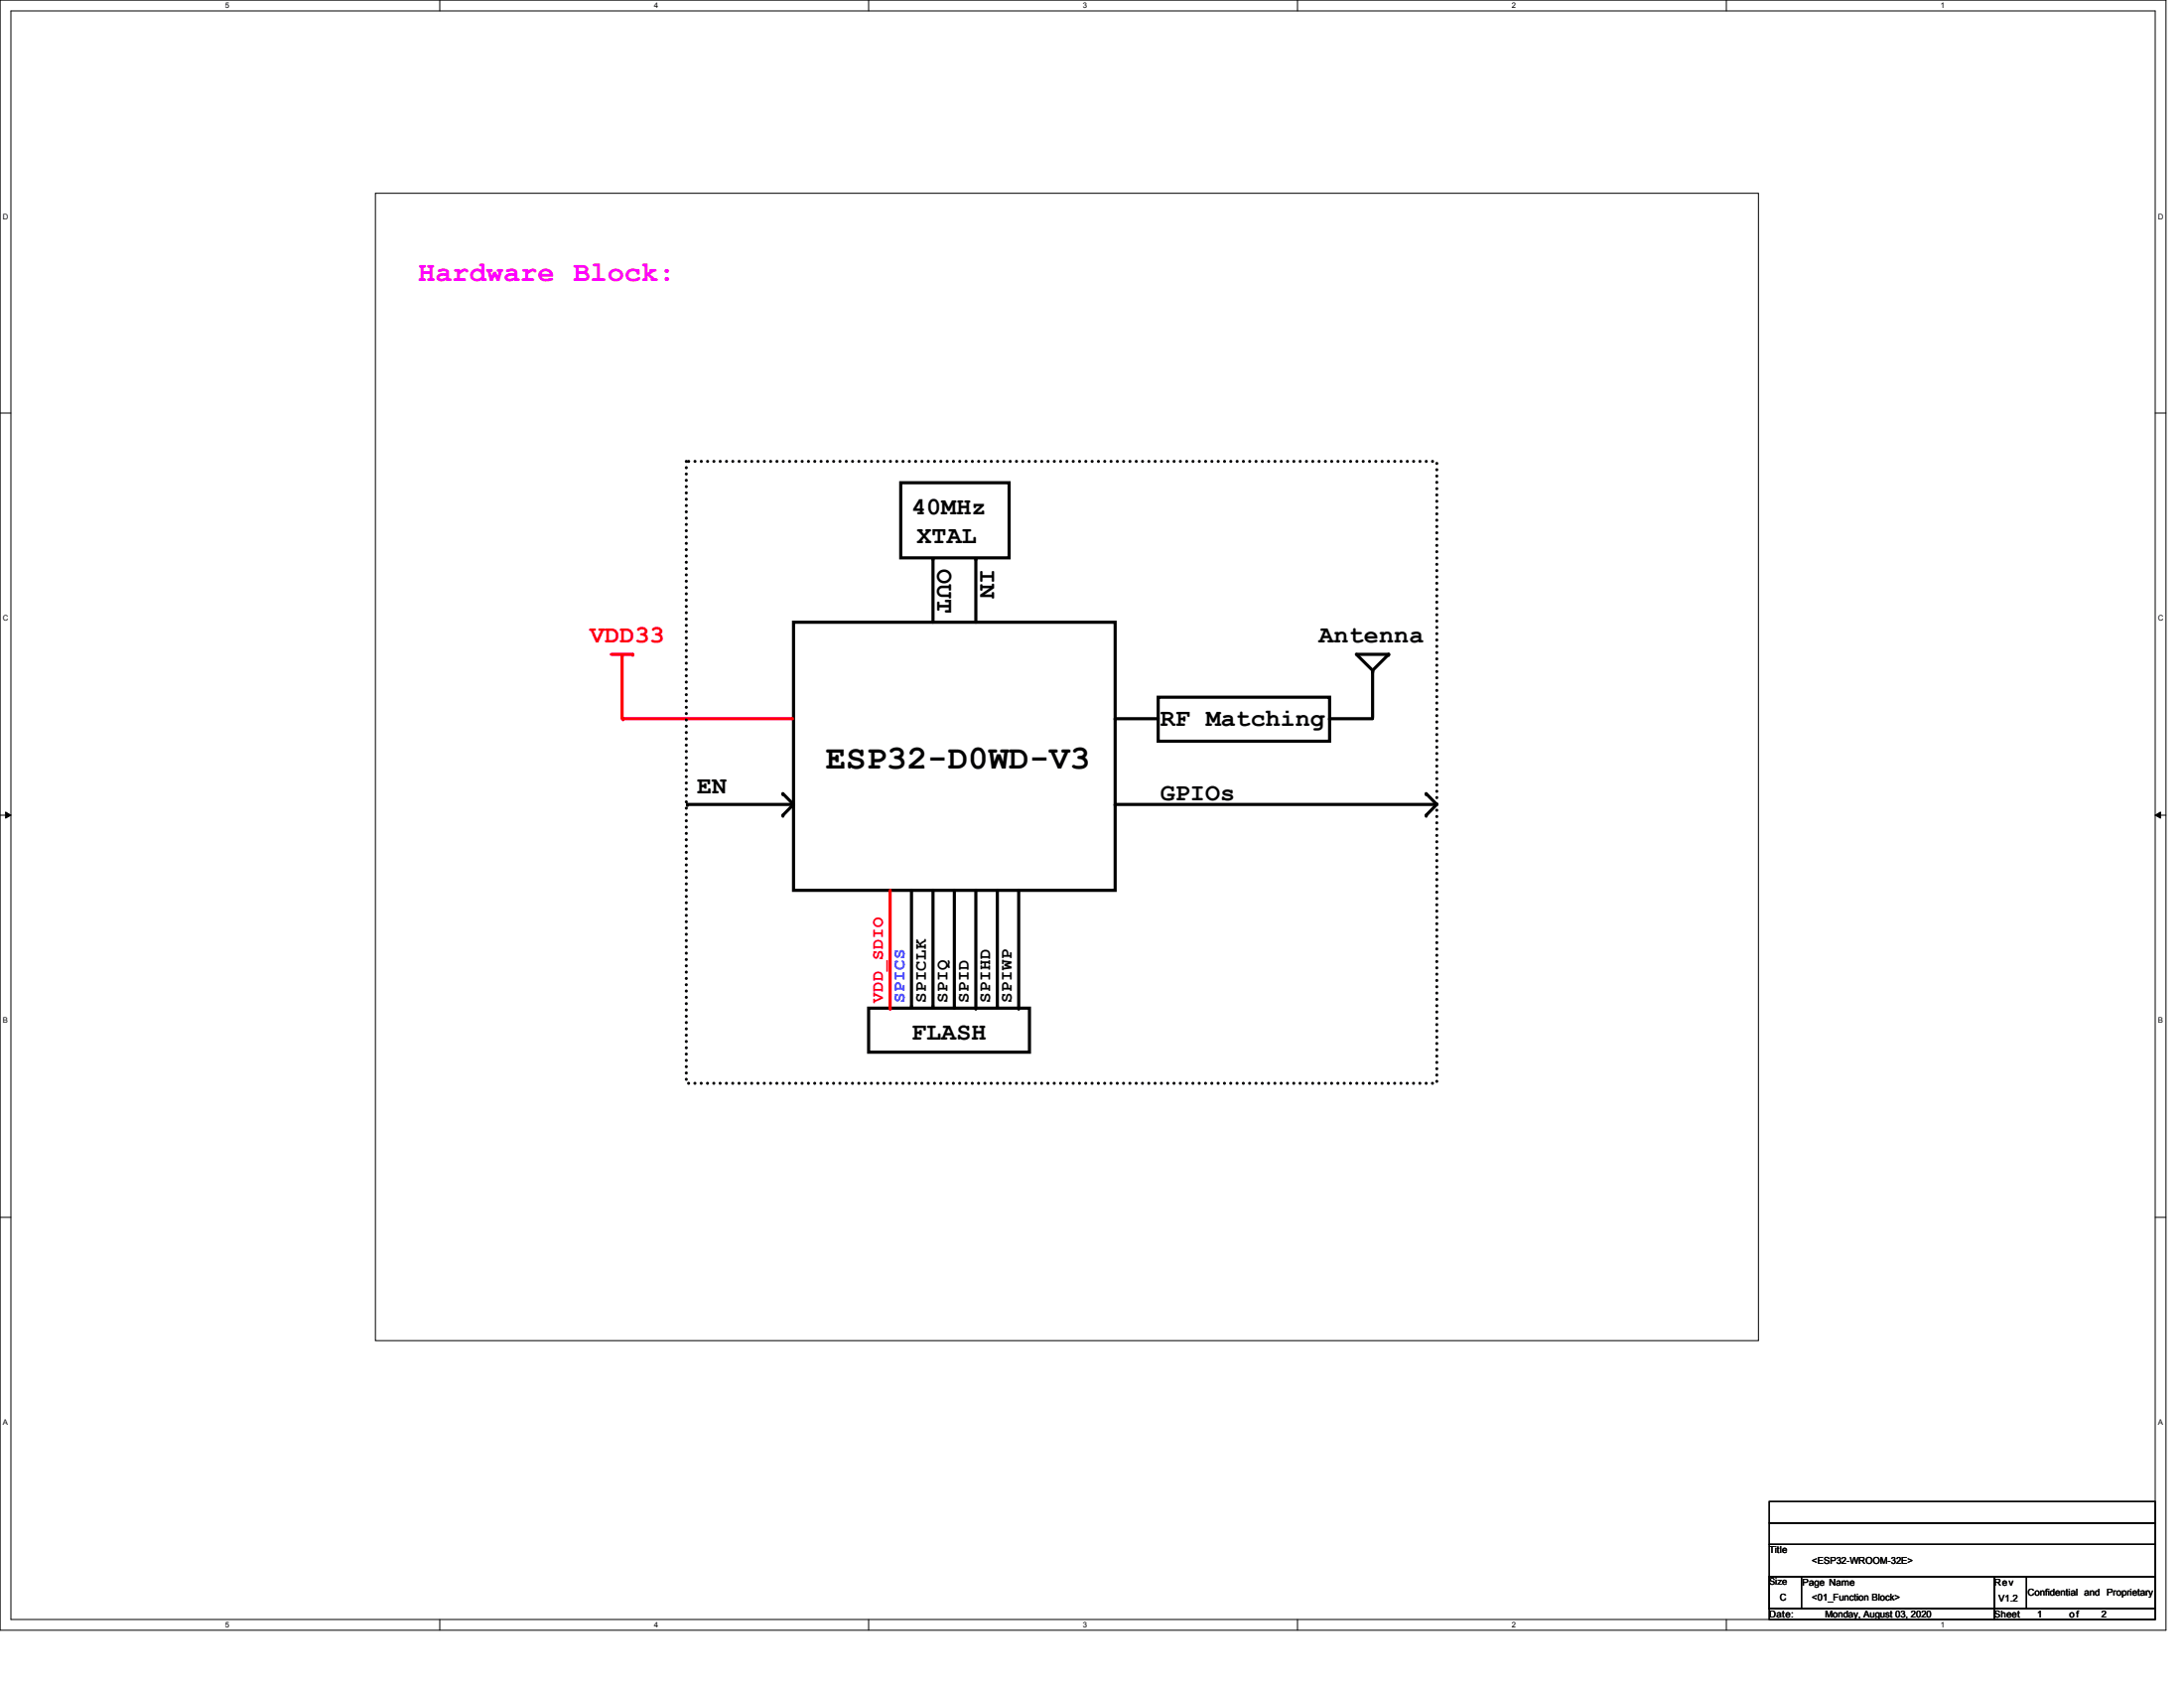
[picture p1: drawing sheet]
<svg xmlns="http://www.w3.org/2000/svg" width="559mm" height="432mm" viewBox="0 0 559 432" stroke-linecap="round" stroke-linejoin="round" font-family="sans-serif">
<path d="M0 0h554.2v417h-554.2zM2.8 2.8h548.6v411.5h-548.6z" fill="none" stroke="#000" stroke-width=".25"/>
<g fill="#fff">
<path d="M57.7 .3h1.1v2.2h-1.1z"/>
<path d="M57.7 414.6h1.1v2.2h-1.1z"/>
</g>
<path d="M112.5 0v2.8M112.5 414.3v2.7" fill="none" stroke="#000" stroke-width=".25"/>
<g fill="#fff">
<path d="M167.4 .3h1.1v2.2h-1.1z"/>
<path d="M167.4 414.6h1.1v2.2h-1.1z"/>
</g>
<path d="M222.2 0v2.8M222.2 414.3v2.7" fill="none" stroke="#000" stroke-width=".25"/>
<g fill="#fff">
<path d="M277.1 .3h1.1v2.2h-1.1z"/>
<path d="M277.1 414.6h1.1v2.2h-1.1z"/>
</g>
<path d="M332 0v2.8M332 414.3v2.7" fill="none" stroke="#000" stroke-width=".25"/>
<g fill="#fff">
<path d="M386.8 .3h1.1v2.2h-1.1z"/>
<path d="M386.8 414.6h1.1v2.2h-1.1z"/>
</g>
<path d="M441.7 0v2.8M441.7 414.3v2.7" fill="none" stroke="#000" stroke-width=".25"/>
<g fill="#fff">
<path d="M496.6 .3h1.1v2.2h-1.1z"/>
<path d="M496.6 414.6h1.1v2.2h-1.1z"/>
<path d="M.8 54.2h1.4v2.2h-1.4z"/>
<path d="M552.2 54.2h1.4v2.2h-1.4z"/>
<path d="M.8 157.1h1.4v2.2h-1.4z"/>
<path d="M552.2 157.1h1.4v2.2h-1.4z"/>
</g>
<path d="M0 105.7h2.8M551.4 105.7h2.8" fill="none" stroke="#000" stroke-width=".25"/>
<g fill="#fff">
<path d="M.8 260h1.3v2.2h-1.3z"/>
<path d="M552.2 260h1.3v2.2h-1.3z"/>
</g>
<path d="M0 208.5h2.8M1.4 207.7l1.4 .8-1.4 .8zM551.4 208.5l1.4-.8v1.6zM551.4 208.5h2.8" fill="none" stroke="#000" stroke-width=".25"/>
<path d="M1.4 207.7l1.4 .8-1.4 .8zM551.4 208.5l1.4-.8v1.6z" fill="#000"/>
<g fill="#fff">
<path d="M.8 362.8h1.3v2.2h-1.3z"/>
<path d="M552.2 362.8h1.3v2.2h-1.3z"/>
</g>
<path d="M96.1 49.4h353.8v293.5h-353.8zM0 311.4h2.8M551.4 311.4h2.8" fill="none" stroke="#000" stroke-width=".25"/>
<path d="M203 159.2h82.3v68.6h-82.3zM296.3 178.4h43.9v11.2h-43.9zM347 167.4h8.3l-4.1 4.1zM351.2 171.8v11.8M285.3 183.9h11M340.2 183.9h11M222.2 257.9h41.2v11.3h-41.2z" fill="none" stroke="#000" stroke-width=".8"/>
<g fill="#000">
<circle cx="351.2" cy="171.5" r=".4"/>
<circle cx="351.2" cy="171.8" r=".4"/>
<circle cx="355.3" cy="167.4" r=".4"/>
<circle cx="285.3" cy="183.9" r=".4"/>
<circle cx="340.2" cy="183.9" r=".4"/>
</g>
<path d="M156.4 167.4h5.5" fill="none" stroke="#f00" stroke-width=".8"/>
<circle cx="161.9" cy="167.4" r=".4" fill="#f00"/>
<path d="M159.2 167.6v16.3" fill="none" stroke="#f00" stroke-width=".8"/>
<circle cx="159.2" cy="167.6" r=".4" fill="#f00"/>
<path d="M159.4 183.9h43.4" fill="none" stroke="#f00" stroke-width=".8"/>
<circle cx="159.4" cy="183.9" r=".4" fill="#f00"/>
<g fill="none" stroke="#000" stroke-width=".8">
<path d="M230.5 123.5h27.7v19.2h-27.7zM238.7 143v16.2M249.7 143v16.2M175.9 205.8h26.9M200.3 203l2.7 2.8-2.7 2.7M285.3 205.8h82.3M364.9 203l2.7 2.8M367.6 205.8l-2.7 2.7M233.2 227.8v29.5M238.7 227.8v29.5M244.2 227.8v29.8M249.7 227.8v30.1"/>
<path d="M255.2 227.8v29.5"/>
</g>
<g fill="#000">
<circle cx="238.7" cy="143" r=".4"/>
<circle cx="249.7" cy="143" r=".4"/>
<circle cx="175.9" cy="205.8" r=".4"/>
<circle cx="200.3" cy="208.5" r=".4"/>
<circle cx="200.3" cy="203" r=".4"/>
<circle cx="285.3" cy="205.8" r=".4"/>
<circle cx="364.9" cy="208.5" r=".4"/>
<circle cx="364.9" cy="203" r=".4"/>
<circle cx="233.2" cy="257.3" r=".4"/>
<circle cx="238.7" cy="257.3" r=".4"/>
<circle cx="244.2" cy="257.6" r=".4"/>
<circle cx="249.7" cy="257.9" r=".4"/>
<circle cx="255.2" cy="257.3" r=".4"/>
</g>
<path d="M175.6 118h192v159.1h-192z" fill="none" stroke="#000" stroke-width=".8" stroke-dasharray="0 1.6"/>
<path d="M227.8 227.8v30.1" fill="none" stroke="#f00" stroke-width=".8"/>
<circle cx="227.8" cy="257.9" r=".4" fill="#f00"/>
<path d="M260.6 227.8v30.1" fill="none" stroke="#000" stroke-width=".8"/>
<circle cx="260.6" cy="257.9" r=".4" fill="#000"/>
<path d="M452.7 389.6h98.7v5.5h-98.7zM452.7 395.1h98.7v8.2h-98.7zM452.7 384.1h98.7v5.5h-98.7zM452.7 403.3h8.2v8.2h-8.2zM452.7 411.5h57.6v2.8h-57.6zM452.7 403.3h98.7v8.2h-98.7zM460.9 403.3h49.4v8.2h-49.4zM510.3 403.3h8.2v8.2h-8.2zM510.3 411.5h41.1v2.8h-41.1zM518.5 403.3h32.9v8.2h-32.9z" fill="none" stroke="#000" stroke-width=".25"/>
<text font-size="8.7" x="211.3" y="196.6">ESP32-D0WD-V3</text>
<text font-size="7.3" fill="#f0f" x="107" y="72">Hardware Block:</text>
<g font-size="6.3">
<text x="233.2" y="131.5">40MHz</text>
<text x="234.6" y="138.9">XTAL</text>
<text x="239.9" y="145.5" transform="rotate(90 239.9 145.5)">OUT</text>
<text x="250.9" y="145.5" transform="rotate(90 250.9 145.5)">IN</text>
<text x="337.5" y="164.5">Antenna</text>
<text x="296.9" y="185.6">RF Matching</text>
<text x="178.4" y="202.9">EN</text>
<text x="296.9" y="204.8">GPIOs</text>
<text x="233.2" y="265.9">FLASH</text>
</g>
<text font-size="6.3" fill="#f00" x="150.9" y="164.5">VDD33</text>
<text font-size="4.4" fill="#f00" x="226" y="256.5" transform="rotate(-90 226 256.5)">VDD_SDIO</text>
<text font-size="4.4" fill="#00f" x="231.5" y="256.5" transform="rotate(-90 231.5 256.5)">SPICS</text>
<g font-size="4.4">
<text x="236.9" y="256.5" transform="rotate(-90 236.9 256.5)">SPICLK</text>
<text x="242.4" y="256.5" transform="rotate(-90 242.4 256.5)">SPIQ</text>
<text x="247.9" y="256.5" transform="rotate(-90 247.9 256.5)">SPID</text>
<text x="253.4" y="256.5" transform="rotate(-90 253.4 256.5)">SPIHD</text>
<text x="258.9" y="256.5" transform="rotate(-90 258.9 256.5)">SPIWP</text>
</g>
<g font-size="2.5">
<text x="452.7" y="397.3">Title</text>
<text x="463.6" y="400">&lt;ESP32-WROOM-32E&gt;</text>
<text x="461.2" y="405.6">Page Name</text>
<text x="510.3" y="405.6">Rev</text>
<text x="452.7" y="413.8">Date:</text>
<text x="455.4" y="409.4">C</text>
<text x="463.6" y="409.4">&lt;01_Function Block&gt;</text>
<text x="466.9" y="413.8">Monday, August 03, 2020</text>
<text x="510.3" y="413.8">Sheet</text>
<text x="511.4" y="409.7">V1.2</text>
<text x="518.8" y="408.3">Confidential and Proprietary</text>
<text x="521.3" y="413.8">1</text>
<text x="529.5" y="413.8">of</text>
<text x="537.7" y="413.8">2</text>
</g>
<text font-size="2.4" x="452.7" y="405.5">Size</text>
<g font-size="2">
<text x="57.7" y="2.1">5</text>
<text x="167.4" y="2.1">4</text>
<text x="277.1" y="2.1">3</text>
<text x="386.8" y="2.1">2</text>
<text x="496.6" y="2.1">1</text>
<text x=".8" y="56">D</text>
<text x="552.2" y="56">D</text>
<text x=".8" y="158.9">C</text>
<text x="552.2" y="158.9">C</text>
<text x=".8" y="261.7">B</text>
<text x="552.2" y="261.7">B</text>
<text x=".8" y="364.6">A</text>
<text x="552.2" y="364.6">A</text>
<text x="57.7" y="416.3">5</text>
<text x="167.4" y="416.3">4</text>
<text x="277.1" y="416.3">3</text>
<text x="386.8" y="416.3">2</text>
<text x="496.6" y="416.3">1</text>
</g>
</svg>
